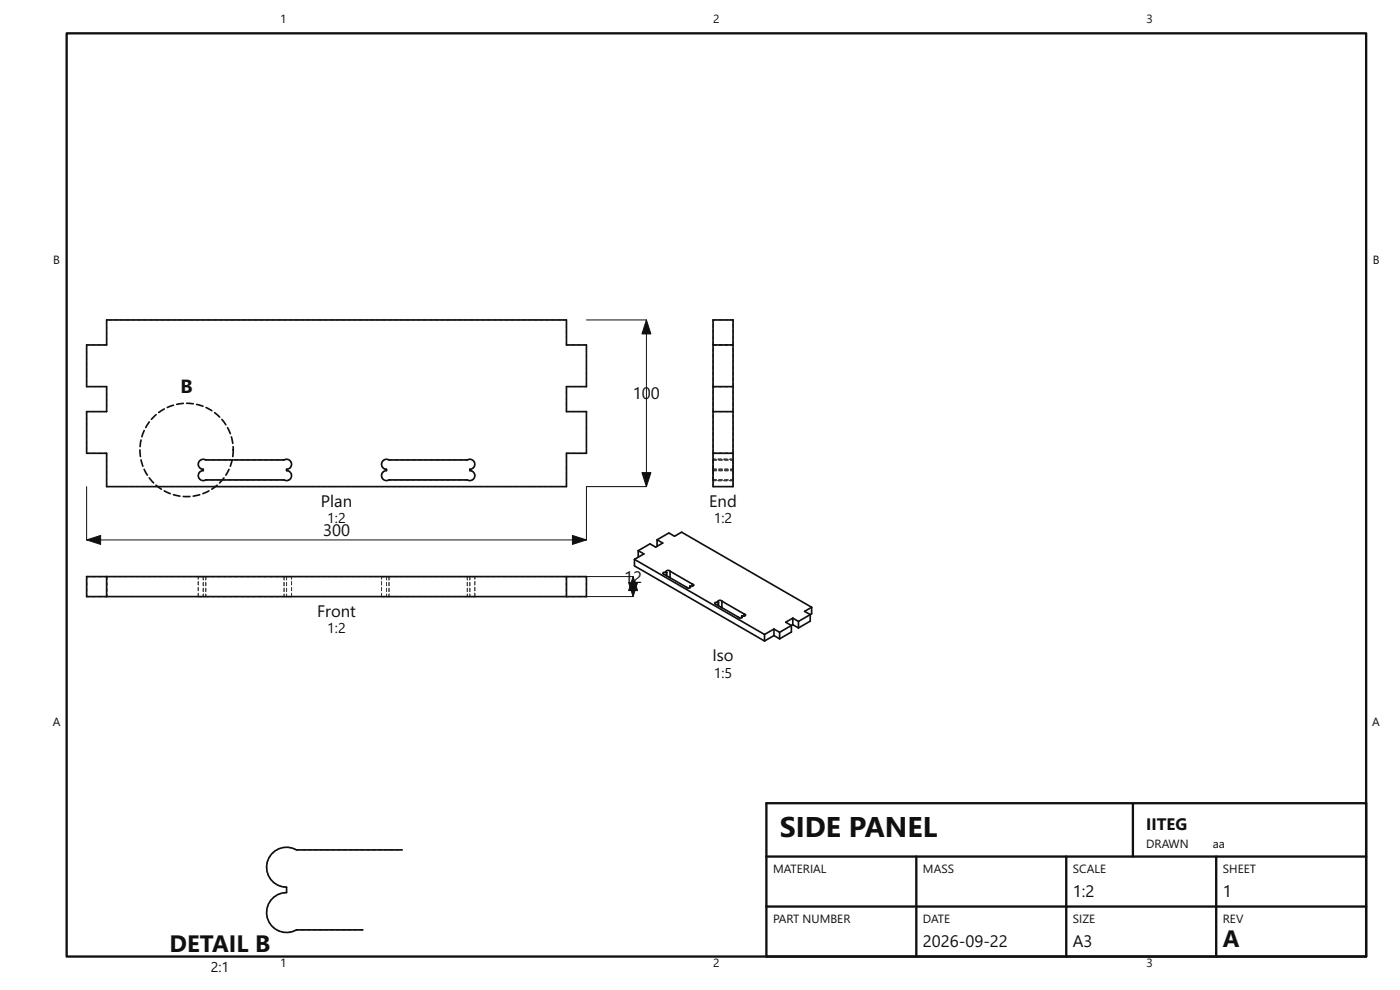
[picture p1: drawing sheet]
<svg xmlns="http://www.w3.org/2000/svg" width="420mm" height="297mm" viewBox="0 0 420 297" stroke-linecap="round" stroke-linejoin="round" font-family="sans-serif">
<path d="M20 10h390v277h-390zM230 241h180v46h-180zM230 257h180M275 257v30M320 257v30M340 241v16M365 257v30M230 272h180" fill="none" stroke="#101010" stroke-width=".7"/>
<g fill="none" stroke="#404040" stroke-width=".3" stroke-dasharray="1 .7">
<path d="M32 96v7.5M170 96h-138M214 96h6M26 116h6M26 103.5v12.5M32 116v7.5M32 103.5h-6M170 116h6M170 103.5v-7.5M176 116v-12.5M176 103.5h-6M214 116v-12.5"/>
<path d="M214 103.5v-7.5M214 116h6M214 103.5h6M220 116v-12.5M220 103.5v-7.5M26 136h6M26 123.5v12.5M32 136v10M32 123.5h-6M61.7 138h23.6M85.3 138a1.5 1.5 0 0 1 2.1 .9 1.5 1.5 0 0 1-1.4 1.9M116.7 138h23.6"/>
<path d="M140.3 138a1.5 1.5 0 0 1 2.1 .9 1.5 1.5 0 0 1-1.4 1.9M170 136h6M170 123.5v-7.5M176 136v-12.5M176 123.5h-6M214 136h6M214 136v-12.5M214 123.5v-7.5M214 138v-.2M214 137.8v3M214 137.8v.2M214 123.5h6"/>
<path d="M214 138h6M220 136v-12.5M220 123.5v-7.5M220 138v-.2M220 137.8v3M220 137.8v.2M220 137.8h-6M32 146h138M61 140.8a1.5 1.5 0 0 1-1.4-1.9 1.5 1.5 0 0 1 2.1-.9M61 141.2v-.4M61.7 144a1.5 1.5 0 0 1-2.1-.9 1.5 1.5 0 0 1 1.4-1.9M85.3 144h-23.6"/>
<path d="M86 141.2a1.5 1.5 0 0 1 1.4 1.9 1.5 1.5 0 0 1-2.1 .9M86 140.8v.4M116 140.8a1.5 1.5 0 0 1-1.4-1.9 1.5 1.5 0 0 1 2.1-.9M116 141.2v-.4M116.7 144a1.5 1.5 0 0 1-2.1-.9 1.5 1.5 0 0 1 1.4-1.9M140.3 144h-23.6M141 141.2a1.5 1.5 0 0 1 1.4 1.9 1.5 1.5 0 0 1-2.1 .9M141 140.8v.4M170 146v-10M214 146h6M214 146v-10M214 144v.2"/>
<path d="M214 144.2v-3M214 141.2v3M214 144.2v-.2M214 140.8v.4M214 140.8v-3M214 141.2v-.4M214 144h6M214 141.2h6M214 140.8h6M220 146v-10M220 144v.2M220 144.2v-3"/>
<path d="M220 141.2v3M220 144.2v-.2M220 140.8v.4M220 140.8v-3M220 141.2v-.4M220 144.2h-6M26 173v6M26 179h6M26 173h6M32 173v6M32 179h138M32 173h138"/>
<path d="M32 173h-6M32 179h-6M59.5 173h1.5M59.5 173h2.2M59.5 179h1.5M59.5 179h2.2M59.5 179v-6M61 173h-1.5M61 179h-1.5M61 173v6M61.7 173h-2.2M61.7 173h23.6"/>
<path d="M61.7 179h-2.2M61.7 179h23.6M61.7 173v6M85.3 173h-23.6M85.3 173h2.2M85.3 179h-23.6M85.3 179h2.2M85.3 173v6M86 173h1.5M86 179h1.5M86 173v6M87.5 173h-2.2"/>
<path d="M87.5 173h-1.5M87.5 179h-2.2M87.5 179h-1.5M87.5 179v-6M114.5 173h1.5M114.5 173h2.2M114.5 179h1.5M114.5 179h2.2M114.5 179v-6M116 173h-1.5M116 179h-1.5M116 173v6"/>
<path d="M116.7 173h-2.2M116.7 173h23.6M116.7 179h-2.2M116.7 179h23.6M116.7 173v6M140.3 173h-23.6M140.3 173h2.2M140.3 179h-23.6M140.3 179h2.2M140.3 173v6M141 173h1.5M141 179h1.5"/>
<path d="M141 173v6M142.5 173h-2.2M142.5 173h-1.5M142.5 179h-2.2M142.5 179h-1.5M142.5 179v-6M170 173v6M170 173h6M170 179h6M176 173h-6M176 179h-6M176 173v6"/>
<path d="M89 255h31.7M86 266.2a6 6 0 0 1-5.8-7.5 6 6 0 0 1 8.8-3.7M86 267.8v-1.6M89 279a6 6 0 0 1-8.8-3.7 6 6 0 0 1 5.8-7.5M108.9 279h-19.9"/>
</g>
<g fill="none" stroke="#101010" stroke-width=".5">
<path d="M32 96h138v7.5h6v12.5h-6v7.5h6v12.5h-6v10h-138v-10h-6v-12.5h6v-7.5h-6v-12.5h6zM214 96h6v50h-6zM214 116h6M214 103.5h6M59.9 138.3l.5-.4 .7-.1 .6 .2h23.6a1.5 1.5 0 0 1 2.1 .9 1.5 1.5 0 0 1-1.4 1.9v.4a1.5 1.5 0 0 1 1.4 1.9 1.5 1.5 0 0 1-2.1 .9h-23.6a1.5 1.5 0 0 1-2.1-.9 1.5 1.5 0 0 1 1.4-1.9v-.4a1.5 1.5 0 0 1-1.4-.9 1.5 1.5 0 0 1 .3-1.6zM114.9 138.3l.5-.4 .7-.1 .6 .2h23.6a1.5 1.5 0 0 1 2.1 .9 1.5 1.5 0 0 1-1.4 1.9v.4a1.5 1.5 0 0 1 1.4 1.9 1.5 1.5 0 0 1-2.1 .9h-23.6a1.5 1.5 0 0 1-2.1-.9 1.5 1.5 0 0 1 1.4-1.9v-.4a1.5 1.5 0 0 1-1.4-.9 1.5 1.5 0 0 1 .3-1.6zM214 136h6M214 123.5h6M26 173h150v6h-150zM32 173v6M170 173v6M190.4 167.8v2l39 22.5"/>
<path d="M190.4 167.8l39 22.6M191.5 165.2l1.7 1-2.8 1.6M191.5 165.2v2M197.2 162l3.5-2.1 1.7 1 2.2-1.2 39 22.5M197.2 162l1.7 .9-2.1 1.3-1.7-1-3.6 2M197.2 162v1.9M200 171.8a.53 .53 0 0 0-.7-.2 .53 .53 0 0 0-.3 .6l7.5 4.2M200 171.8v.9M200.1 171.7l-.1 .1M200.1 171.7v1.1M201.1 171.4v1.9l-.4-.2M201.1 171.4a.57 .57 0 0 0-.7-.3 .57 .57 0 0 0-.4 .6h.1"/>
<path d="M201.1 171.4l6.6 3.8M207 175.9a.52 .52 0 0 1-.2 .7 .52 .52 0 0 1-.7-.3l-.1-.1M207 175.9v.5M207.7 175.2a.37 .37 0 0 1 .5 .4 .37 .37 0 0 1-.6 .3h-.6M207.7 175.2v.7M215.5 180.8a.53 .53 0 0 0-.6-.2 .53 .53 0 0 0-.3 .6l7.4 4.2M215.5 180.8v.9M215.6 180.7l-.1 .1M215.6 180.7v1M216.6 180.4v1.9l-.4-.2M216.6 180.4a.57 .57 0 0 0-.6-.3 .57 .57 0 0 0-.4 .6M216.6 180.4l6.7 3.8"/>
<path d="M222.6 184.9a.52 .52 0 0 1-.3 .6 .52 .52 0 0 1-.7-.3M222.6 184.9v.4M223.3 184.2a.37 .37 0 0 1 .4 .4 .37 .37 0 0 1-.5 .3h-.6M223.3 184.2v.7M229.4 190.4v1.9M232.3 188.7l1.7 1M232.3 190.7l-2.9 1.6M232.3 190.7l1.7 1M232.3 188.7l-2.9 1.7M232.3 188.7v2M234 189.7v2M237.9 187.4l-3.9 2.3"/>
<path d="M237.9 185.5l-2.1 1.2 1.7 1v1.9l-3.5 2.1M237.9 187.4l1.7 1M237.9 185.5l1.7 1M237.9 185.5v1.9M239.6 186.5v1.9M243.6 182.2v2l-4 2.3M243.6 182.2l-2.1 1.2 1.7 1v2l-3.6 2M120.7 255h-31.7a6 6 0 0 0-8.8 3.7 6 6 0 0 0 5.8 7.5v1.6a6 6 0 0 0-5.8 7.5 6 6 0 0 0 8.8 3.7h19.9"/>
</g>
<circle cx="56" cy="135" r="14" fill="none" stroke="#101010" stroke-width=".5" stroke-dasharray="2 1"/>
<path d="M176 96h18v50h-18v16h-150v-16M176 173h14v6h-14" fill="none" stroke="#101010" stroke-width=".3"/>
<g fill="#101010" stroke="#101010" stroke-width=".3">
<path d="M26 162l4.2-1.3v2.6z"/>
<path d="M171.8 160.7l4.2 1.3-4.2 1.3z"/>
<path d="M192.7 141.8h2.6l-1.3 4.2z"/>
<path d="M194 96l1.3 4.2h-2.6z"/>
<path d="M188.7 174.8h2.6l-1.3 4.2z"/>
<path d="M190 173l1.3 4.2h-2.6z"/>
</g>
<text font-size="8.6" fill="#101010" x="234" y="251">SIDE PANEL</text>
<g font-size="7.1" fill="#101010">
<text x="50.9" y="285.8">DETAIL B</text>
<text x="367" y="284">A</text>
</g>
<text font-size="5.7" fill="#101010" x="54.2" y="118">B</text>
<g font-size="5" fill="#101010">
<text x="190" y="119.8">10</text>
<text x="195.3" y="119.8">0</text>
<text x="96.3" y="152">Plan</text>
<text x="212.9" y="152">End</text>
<text x="97" y="160.8">300</text>
<text x="187.3" y="174.8">12</text>
<text x="95.2" y="185">Front</text>
<text x="213.8" y="198.3">Iso</text>
<text x="344" y="249">IITEG</text>
<text x="322" y="269">1:2</text>
<text x="367" y="269">1</text>
<text x="277" y="284">2026-09-22</text>
<text x="322" y="284">A3</text>
</g>
<g font-size="4.3" fill="#101010">
<text x="98.2" y="157">1:2</text>
<text x="214.2" y="157">1:2</text>
<text x="98.2" y="190">1:2</text>
<text x="214.2" y="203.3">1:5</text>
<text x="63.2" y="291.8">2:1</text>
</g>
<g font-size="3.6" fill="#101010">
<text x="84" y="7">1</text>
<text x="214" y="7">2</text>
<text x="344" y="7">3</text>
<text x="16" y="79.2">B</text>
<text x="412" y="79.2">B</text>
<text x="15.8" y="217.7">A</text>
<text x="411.8" y="217.7">A</text>
<text x="344" y="254.5">DRAWN</text>
<text x="364" y="254.5">aa</text>
<text x="232" y="262">MATERIAL</text>
<text x="277" y="262">MASS</text>
<text x="322" y="262">SCALE</text>
<text x="367" y="262">SHEET</text>
<text x="232" y="277">PART NUMBER</text>
<text x="277" y="277">DATE</text>
<text x="322" y="277">SIZE</text>
<text x="367" y="277">REV</text>
<text x="84" y="290">1</text>
<text x="214" y="290">2</text>
<text x="344" y="290">3</text>
</g>
</svg>
